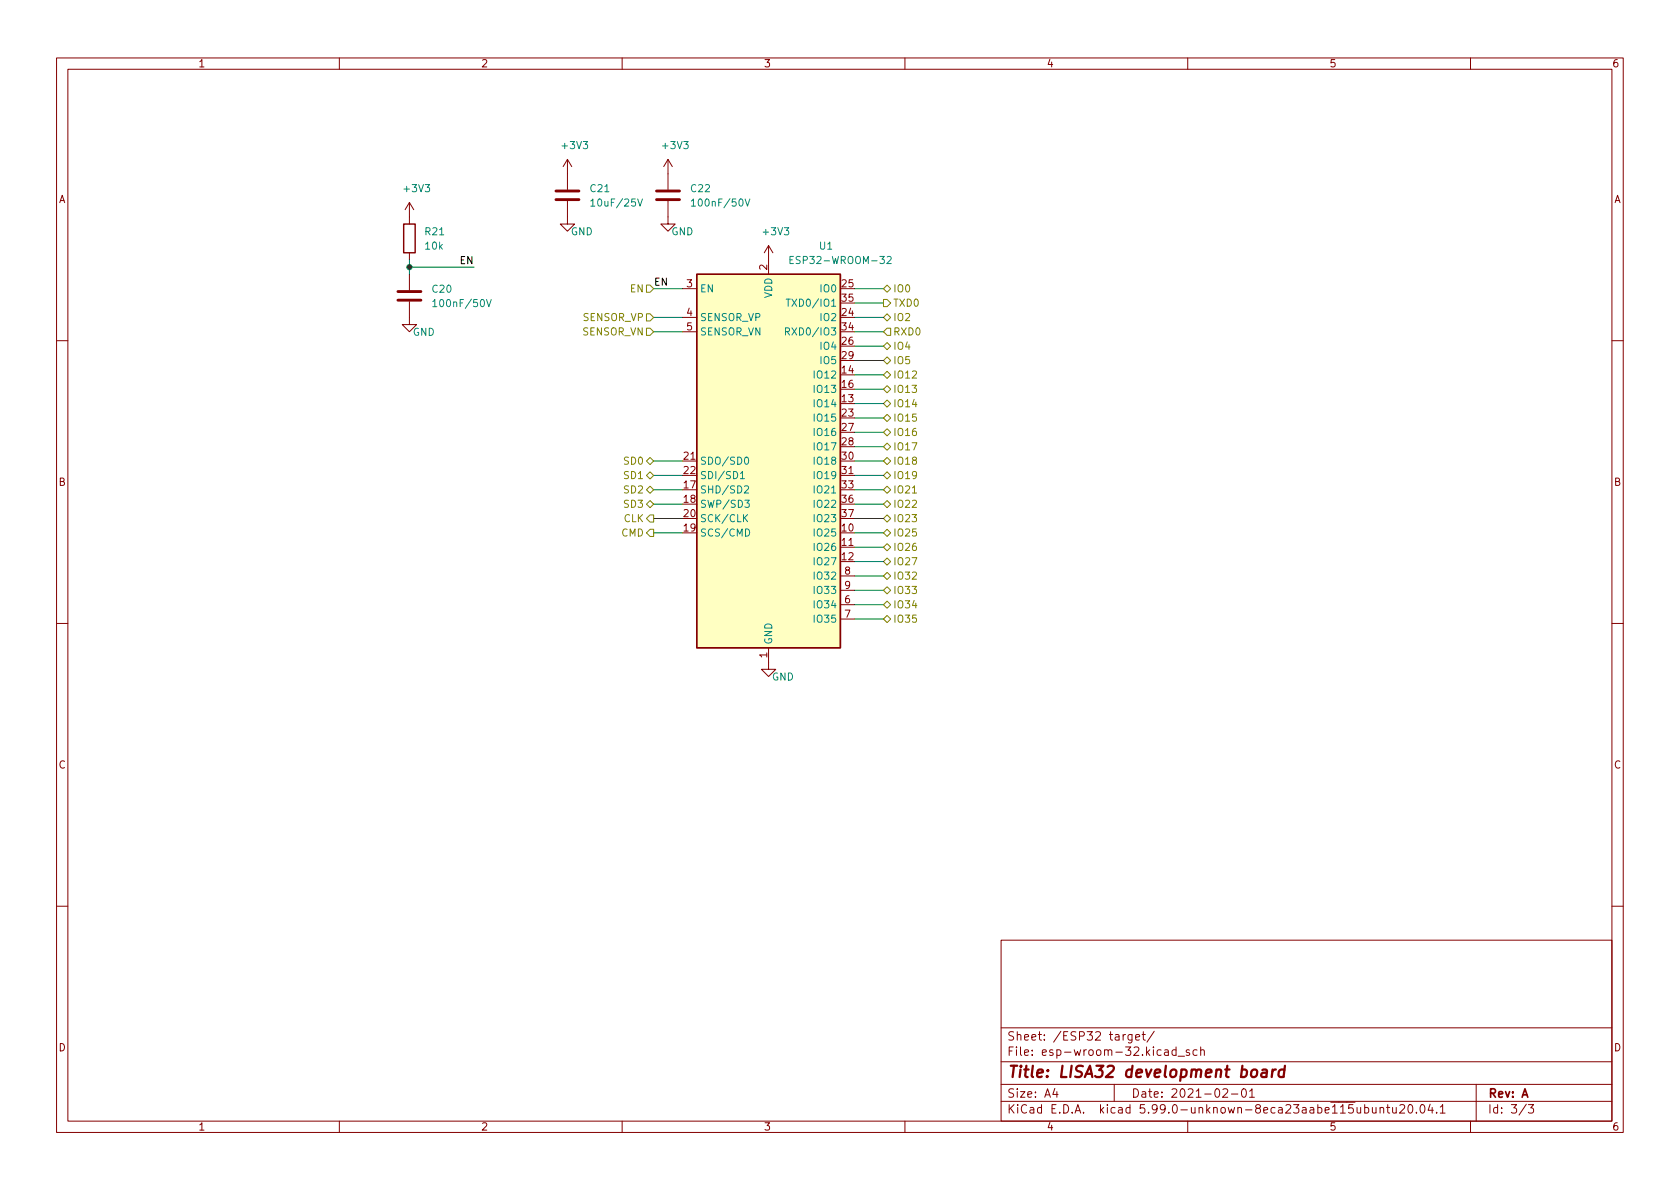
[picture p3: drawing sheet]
<svg xmlns="http://www.w3.org/2000/svg" width="297mm" height="210mm" viewBox="0 0 297 210" stroke-linecap="round" stroke-linejoin="round" font-family="sans-serif">
<g fill="none" stroke="#840000" stroke-width=".18">
<path d="M10 10.2h277v190.1h-277zM12 12.2h273v186.1h-273zM60 10.2v2M110 10.2v2M160 10.2v2M210 10.2v2M260 10.2v2M72.4 35.8v3.8M72.4 35.8l-.8 1.3M72.4 35.8l.8 1.3M100.3 35.6v4h1.3l-1.3 1.3-1.2-1.3h1.2M100.3 28.2v5.3"/>
<path d="M100.3 28.2l-.7 1.3M100.3 28.2l.8 1.3M118.1 35.6v4h1.3l-1.3 1.3-1.3-1.3h1.3M118.1 28.2l-.8 1.3M118.1 28.2v5.3M118.1 28.2l.8 1.3M72.4 53.3v4.1h1.3l-1.3 1.3-1.3-1.3h1.3M72.4 44.7v1.3M72.4 48.5v2.8M120.6 51h2.6M120.6 56.1h2.6M120.6 58.7h2.6"/>
<path d="M135.9 43.4l-.8 1.3M135.9 43.4v5.1M135.9 43.4l.8 1.3M10 60.2h2M285 60.2h2M120.6 81.5h2.6M148.6 96.8h2.5M148.6 84.1h2.5M10 110.2h2M135.9 114.5v3.9h1.3l-1.3 1.2-1.3-1.2h1.3M148.6 106.9h2.5M148.6 109.5h2.5"/>
<path d="M148.6 101.8h2.5M148.6 104.4h2.5M285 110.2h2M10 160.2h2M177 166.3h108v32h-108zM285 160.2h2M60 198.3v2M110 198.3v2M160 198.3v2M177 194.8h108M177 191.8h108M177 187.8h108"/>
<path d="M177 181.8h108M186.5 192.5l-.4 1h1M186.9 193v1M197 191.8v3M199 182.9l-.3 .1-.1 .2M200.1 182.9v1.2l-.2 .3h-.4M200.1 183l-.4-.1-.3 .3v.4l.2 .3h.5M200.8 183.4l.7-.1-.1-.3-.4-.1-.2 .2 .1 .8h.5M201.9 182.9h.6M202.1 182.4v1.3l.4 .2M204.1 182.4l-1.3 1.9M205.9 185.7h.6l.1 .9"/>
<path d="M206.6 186l-.5 .1a.29 .29 0 0 0-.2 .2 .29 .29 0 0 0 .2 .3h.5M207.9 185.7l-.4-.1-.3 .3v.4l.2 .3h.5M207.9 185.1v1.5M208.3 186.8h1.1M210 198.3v2M210.3 185.7l-.4-.1-.2 .2 .1 .3 .5 .1v.4h-.6M211.6 185.7l-.4-.1-.3 .3v.4l.2 .3h.5M212.3 185.8l.2-.2 .4 .1v.9M212.3 185.1v1.5M216.2 192.7l.6-.2 .2 .2 .1 .3-1 1h1M217.7 193.5h1.2M219.7 192.6l.2-.1a.81 .81 0 0 1 .5 .7 .81 .81 0 0 1-.3 .8h-.1a.81 .81 0 0 1-.6-.6 .81 .81 0 0 1 .3-.8z"/>
<path d="M220.9 193l.5-.5v1.5M220.9 194h.9M244 196l.2-.2 .4 .1v.9M244 195.8v1M245.1 195.8h.6M245.4 195.3v1.3l.3 .2M246.2 195.8l.1 1h.3l.3-.1M246.9 195.8v1M247.5 195.5l.6-.2 .2 .2 .1 .3-1 1h1M249.1 195.5l.2-.2a.81 .81 0 0 1 .6 .7 .81 .81 0 0 1-.3 .8h-.2a.81 .81 0 0 1-.3-1.3zM250.4 196.7v.1M251.3 195.4l.1-.1a.81 .81 0 0 1 .6 .7 .81 .81 0 0 1-.3 .8h-.1a.81 .81 0 0 1-.6-.6 .81 .81 0 0 1 .3-.8z"/>
<path d="M252.9 195.3l-.4 1h.9M253.2 195.8v1M254 196.7v.1M254.7 195.8l.4-.5v1.5M254.7 196.8h.8M260 198.3v2M261 191.8v6.5M269.9 195.3l-1.3 1.9M270.2 195.3h1l-.6 .6 .5 .1v.7l-.2 .1h-.5l-.2-.1"/>
</g>
<path d="M223.2 189.2l.2-.1 .6 .1-.1 1.3M224 189.6l-.7 .1a.4 .4 0 0 0-.3 .3 .4 .4 0 0 0 .2 .5l.7-.1M225 189.1l-.2 1.4M225.6 189.1l-.4 .1-.2 .3M227.1 189.2a.66 .66 0 0 0-1 .3l-.1 .6 .2 .3 .2 .1 .6-.1M227.2 188.5l-.3 2" fill="none" stroke="#840000" stroke-width=".4"/>
<path d="M71.4 39.6h2v5.1h-2zM123.2 48.5h25.4v66h-25.4z" fill="none" stroke="#840000" stroke-width=".25"/>
<path d="M98.3 35.3h4.1M98.3 33.8h4.1M116.1 35.3h4M116.1 33.8h4M70.4 53.1h4M70.4 51.6h4" fill="none" stroke="#840000" stroke-width=".51"/>
<g fill="none" stroke="#008484" stroke-width=".18">
<path d="M104.5 35.5l.3-.3v1.3M104.5 36.5h.7M112.7 35.2l.5 1.3 .4-1.3M122.2 35.5l.4-.3v1.3M122.2 36.5h.8M131.7 35.2l.5 1.3 .4-1.3M76.5 53.3l.4-.3v1.2M76.5 54.2h.7M86 53l.4 1.2 .5-1.2M138.9 58.6h.6l.1-.2-.1-.3-.6-.1v1.2M139 52.9h.7M139.2 58.6l.4 .6"/>
<path d="M139.4 52.9v1.3M139.7 45.9h.4M140.3 45.3h-.6v1.3h.6M156.8 45.5l.5-.2 .3 .4-.8 .9h.8M130.9 83.7l.4-.3v1.2M130.9 84.6h.7M131.6 86l.5-.1 .3 .4-.8 .9h.8M131.6 91.5l.6 .8M131.7 88.5h.8l-.4 .4 .3 .2v.5l-.2 .1-.5-.1M131.8 81l.1-.2a.68 .68 0 0 1 .5 .7 .68 .68 0 0 1-.5 .6l-.1-.1-.2-.4zM131.8 93.5a.64 .64 0 0 1 .7 .7 .64 .64 0 0 1-.7 .6zM132.2 91l-.7 .7"/>
</g>
<path d="M123.2 48.5h25.4v66h-25.4z" fill="#ffffc2" stroke="#ffffc2" stroke-width=".18"/>
<g fill="none" stroke="#848400" stroke-width=".18">
<path d="M114.3 50.4h.6l.7 .6-.7 .7h-.6zM114.3 55.5h.6l.7 .6-.7 .7h-.6zM114.3 58h.6l.7 .7-.7 .6h-.6zM156.2 51l.6-.6 .7 .6-.7 .7zM156.2 53h.6l.7 .6-.7 .6h-.6zM156.2 56.1l.6-.6 .7 .6-.7 .7zM156.8 58h.7v1.3h-.7l-.6-.6zM156.2 61.2l.6-.6 .7 .6-.7 .6zM156.2 79l.6-.6 .7 .6-.7 .6zM156.2 68.8l.6-.6 .7 .6-.7 .7zM156.2 71.4l.6-.7 .7 .7-.7 .6zM156.2 73.9l.6-.6 .7 .6-.7 .6z"/>
<path d="M156.2 76.4l.6-.6 .7 .6-.7 .7zM156.2 66.3l.6-.6 .7 .6-.7 .6zM156.8 63.1l.7 .6-.7 .7-.6-.7zM114.3 81.5l.6-.6 .7 .6-.7 .7zM114.3 84.1l.6-.7 .7 .7-.7 .6zM114.3 86.6l.6-.6 .7 .6-.7 .6zM114.3 89.1l.6-.6 .7 .6-.7 .7zM114.9 91.1h.7v1.2h-.7l-.6-.6zM114.9 93.6h.7v1.3h-.7l-.6-.7zM156.2 86.6l.6-.6 .7 .6-.7 .6zM156.2 84.1l.6-.7 .7 .7-.7 .6zM156.2 81.5l.6-.6 .7 .6-.7 .7z"/>
<path d="M156.2 94.2l.6-.6 .7 .6-.7 .7zM156.2 99.3l.6-.6 .7 .6-.7 .6zM156.2 96.8l.6-.7 .7 .7-.7 .6zM156.2 89.1l.6-.6 .7 .6-.7 .7zM156.8 91.1l.7 .6-.7 .6-.6-.6zM161.3 87.2h.7M156.2 104.4l.6-.6 .7 .6-.7 .6zM156.2 106.9l.6-.6 .7 .6-.7 .7zM156.8 101.2l.7 .6-.7 .7-.6-.7zM156.8 108.8l.7 .7-.7 .6-.6-.6z"/>
</g>
<g fill="none" stroke="#008400" stroke-width=".18">
<path d="M72.4 47.2h11.4M72.4 46v2.5M115.6 56.1h5M115.6 51h5M115.6 58.7h5M151.1 56.1h5.1M151.1 51h5.1M151.1 58.7h5.1M151.1 53.6h5.1M151.1 63.7h5.1M151.1 66.3h5.1M151.1 68.8h5.1"/>
<path d="M151.1 71.4h5.1M151.1 73.9h5.1M151.1 76.4h5.1M151.1 79h5.1M151.1 61.2h5.1M115.6 94.2h5M115.6 81.5h5M115.6 91.7h5M115.6 89.1h5M115.6 86.6h5M115.6 84.1h5M151.1 94.2h5.1"/>
<path d="M151.1 81.5h5.1M151.1 96.8h5.1M151.1 99.3h5.1M151.1 91.7h5.1M151.1 89.1h5.1M151.1 86.6h5.1M151.1 84.1h5.1M151.1 101.8h5.1M151.1 104.4h5.1M151.1 106.9h5.1M151.1 109.5h5.1"/>
</g>
<circle cx="72.4" cy="47.2" r=".46" fill="#008400" stroke="#008400" stroke-width=".18"/>
<text font-size="2.8" fill="#840000" x="178" y="190.6">Title: LISA32 development board</text>
<g font-size="2.1" fill="#840000">
<text x="178" y="184">Sheet: /ESP32 target/</text>
<text x="178" y="186.7">File: esp-wroom-32.kicad_sch</text>
<text x="178" y="196.9">KiCad E.D.A. kicad 5.99.0-unknown-8eca23aabe~115~ubuntu20.04.1</text>
<text x="178" y="194.1">Size: A4</text>
<text x="200" y="194.1">Date: 2021-02-01</text>
<text x="263" y="194.1">Rev: A</text>
<text x="263" y="196.9">Id: 3/3</text>
</g>
<g font-size="1.8" fill="#840000">
<text x="35" y="11.9">1</text>
<text x="85" y="11.9">2</text>
<text x="135" y="11.9">3</text>
<text x="185" y="11.9">4</text>
<text x="235" y="11.9">5</text>
<text x="285" y="11.9">6</text>
<text x="10.3" y="35.9">A</text>
<text x="285.3" y="35.9">A</text>
<text x="135.6" y="47.7" transform="rotate(-90 135.6 47.7)">2</text>
<text x="121.4" y="50.8">3</text>
<text x="148.9" y="50.8">25</text>
<text x="148.9" y="53.3">35</text>
<text x="121.4" y="55.9">4</text>
<text x="121.4" y="58.4">5</text>
<text x="148.9" y="55.9">24</text>
<text x="148.9" y="58.4">34</text>
<text x="148.9" y="61">26</text>
<text x="148.9" y="63.5">29</text>
<text x="148.9" y="71.1">13</text>
<text x="148.9" y="66">14</text>
<text x="148.9" y="68.6">16</text>
<text x="148.9" y="73.7">23</text>
<text x="148.9" y="76.2">27</text>
<text x="120.9" y="81.3">21</text>
<text x="120.9" y="83.8">22</text>
<text x="148.9" y="78.7">28</text>
<text x="148.9" y="81.3">30</text>
<text x="148.9" y="83.8">31</text>
<text x="10.3" y="85.9">B</text>
<text x="120.9" y="86.4">17</text>
<text x="120.9" y="88.9">18</text>
<text x="148.9" y="86.4">33</text>
<text x="148.9" y="88.9">36</text>
<text x="285.3" y="85.9">B</text>
<text x="120.9" y="94">19</text>
<text x="120.9" y="91.4">20</text>
<text x="148.9" y="94">10</text>
<text x="148.9" y="91.4">37</text>
<text x="148.9" y="96.5">11</text>
<text x="148.9" y="99.1">12</text>
<text x="149.4" y="101.6">8</text>
<text x="149.4" y="106.7">6</text>
<text x="149.4" y="104.1">9</text>
<text x="149.4" y="109.2">7</text>
<text x="135.6" y="116.3" transform="rotate(-90 135.6 116.3)">1</text>
<text x="10.3" y="135.9">C</text>
<text x="285.3" y="135.9">C</text>
<text x="10.3" y="185.9">D</text>
<text x="285.3" y="185.9">D</text>
<text x="35" y="199.9">1</text>
<text x="85" y="199.9">2</text>
<text x="135" y="199.9">3</text>
<text x="185" y="199.9">4</text>
<text x="235" y="199.9">5</text>
<text x="285" y="199.9">6</text>
</g>
<g font-size="1.8" fill="#008484">
<text x="99.5" y="26.4">+3V3</text>
<text x="117.3" y="26.4">+3V3</text>
<text x="71.6" y="34">+3V3</text>
<text x="104.4" y="34">C21</text>
<text x="122.2" y="34">C22</text>
<text x="75.2" y="41.6">R21</text>
<text x="100.9" y="41.6">GND</text>
<text x="105.1" y="36.5">10uF/25V</text>
<text x="118.7" y="41.6">GND</text>
<text x="123" y="36.5">100nF/50V</text>
<text x="135.1" y="41.6">+3V3</text>
<text x="75.3" y="44.1">10k</text>
<text x="140.7" y="46.7">ESP32-WROOM-32</text>
<text x="144.9" y="44.1">U1</text>
<text x="76.5" y="51.8">C20</text>
<text x="123.7" y="51.7">EN</text>
<text x="136.5" y="52.8" transform="rotate(-90 136.5 52.8)">VDD</text>
<text x="145.2" y="51.7">IO0</text>
<text x="73" y="59.4">GND</text>
<text x="77.3" y="54.3">100nF/50V</text>
<text x="123.7" y="56.8">SENSOR_VP</text>
<text x="123.7" y="59.3">SENSOR_VN</text>
<text x="140" y="59.3">RXD0/IO3</text>
<text x="140.2" y="54.2">TXD0/IO1</text>
<text x="145.2" y="56.8">IO2</text>
<text x="145.2" y="61.8">IO4</text>
<text x="145.2" y="64.4">IO5</text>
<text x="144.2" y="66.9">IO12</text>
<text x="144.2" y="69.5">IO13</text>
<text x="144.2" y="72">IO14</text>
<text x="144.2" y="74.5">IO15</text>
<text x="144.2" y="77.1">IO16</text>
<text x="123.7" y="82.2">SDO/SD0</text>
<text x="144.2" y="79.6">IO17</text>
<text x="144.2" y="82.2">IO18</text>
<text x="123.7" y="87.2">SHD/SD2</text>
<text x="123.7" y="89.8">SWP/SD3</text>
<text x="123.7" y="84.7">SDI/SD1</text>
<text x="144.2" y="84.7">IO19</text>
<text x="144.2" y="87.2">IO21</text>
<text x="144.2" y="89.8">IO22</text>
<text x="123.7" y="94.9">SCS/CMD</text>
<text x="123.7" y="92.3">SCK/CLK</text>
<text x="144.2" y="94.9">IO25</text>
<text x="144.2" y="92.3">IO23</text>
<text x="144.2" y="97.4">IO26</text>
<text x="144.2" y="99.9">IO27</text>
<text x="144.2" y="107.6">IO34</text>
<text x="144.2" y="102.5">IO32</text>
<text x="144.2" y="105">IO33</text>
<text x="144.2" y="110.1">IO35</text>
<text x="136.5" y="114" transform="rotate(-90 136.5 114)">GND</text>
<text x="136.5" y="120.3">GND</text>
</g>
<g font-size="1.8">
<text x="81.4" y="46.7">EN</text>
<text x="115.6" y="50.5">EN</text>
</g>
<g font-size="1.8" fill="#848400">
<text x="111.5" y="51.7">EN</text>
<text x="157.9" y="51.7">IO0</text>
<text x="103" y="59.3">SENSOR_VN</text>
<text x="103.1" y="56.8">SENSOR_VP</text>
<text x="157.9" y="54.2">TXD0</text>
<text x="157.9" y="56.8">IO2</text>
<text x="157.9" y="59.3">RXD0</text>
<text x="157.9" y="61.8">IO4</text>
<text x="157.9" y="64.4">IO5</text>
<text x="157.9" y="69.5">IO13</text>
<text x="157.9" y="66.9">IO12</text>
<text x="157.9" y="72">IO14</text>
<text x="157.9" y="74.5">IO15</text>
<text x="157.9" y="77.1">IO16</text>
<text x="110.5" y="82.2">SD0</text>
<text x="157.9" y="82.2">IO18</text>
<text x="157.9" y="79.6">IO17</text>
<text x="110.5" y="84.7">SD1</text>
<text x="110.5" y="87.2">SD2</text>
<text x="110.5" y="89.8">SD3</text>
<text x="157.9" y="87.2">IO21</text>
<text x="157.9" y="84.7">IO19</text>
<text x="157.9" y="89.8">IO22</text>
<text x="109.9" y="94.9">CMD</text>
<text x="110.3" y="92.3">CLK</text>
<text x="157.9" y="94.9">IO25</text>
<text x="157.9" y="92.3">IO23</text>
<text x="157.9" y="99.9">IO27</text>
<text x="157.9" y="97.4">IO26</text>
<text x="157.9" y="102.5">IO32</text>
<text x="157.9" y="105">IO33</text>
<text x="157.9" y="107.6">IO34</text>
<text x="157.9" y="110.1">IO35</text>
</g>
</svg>
